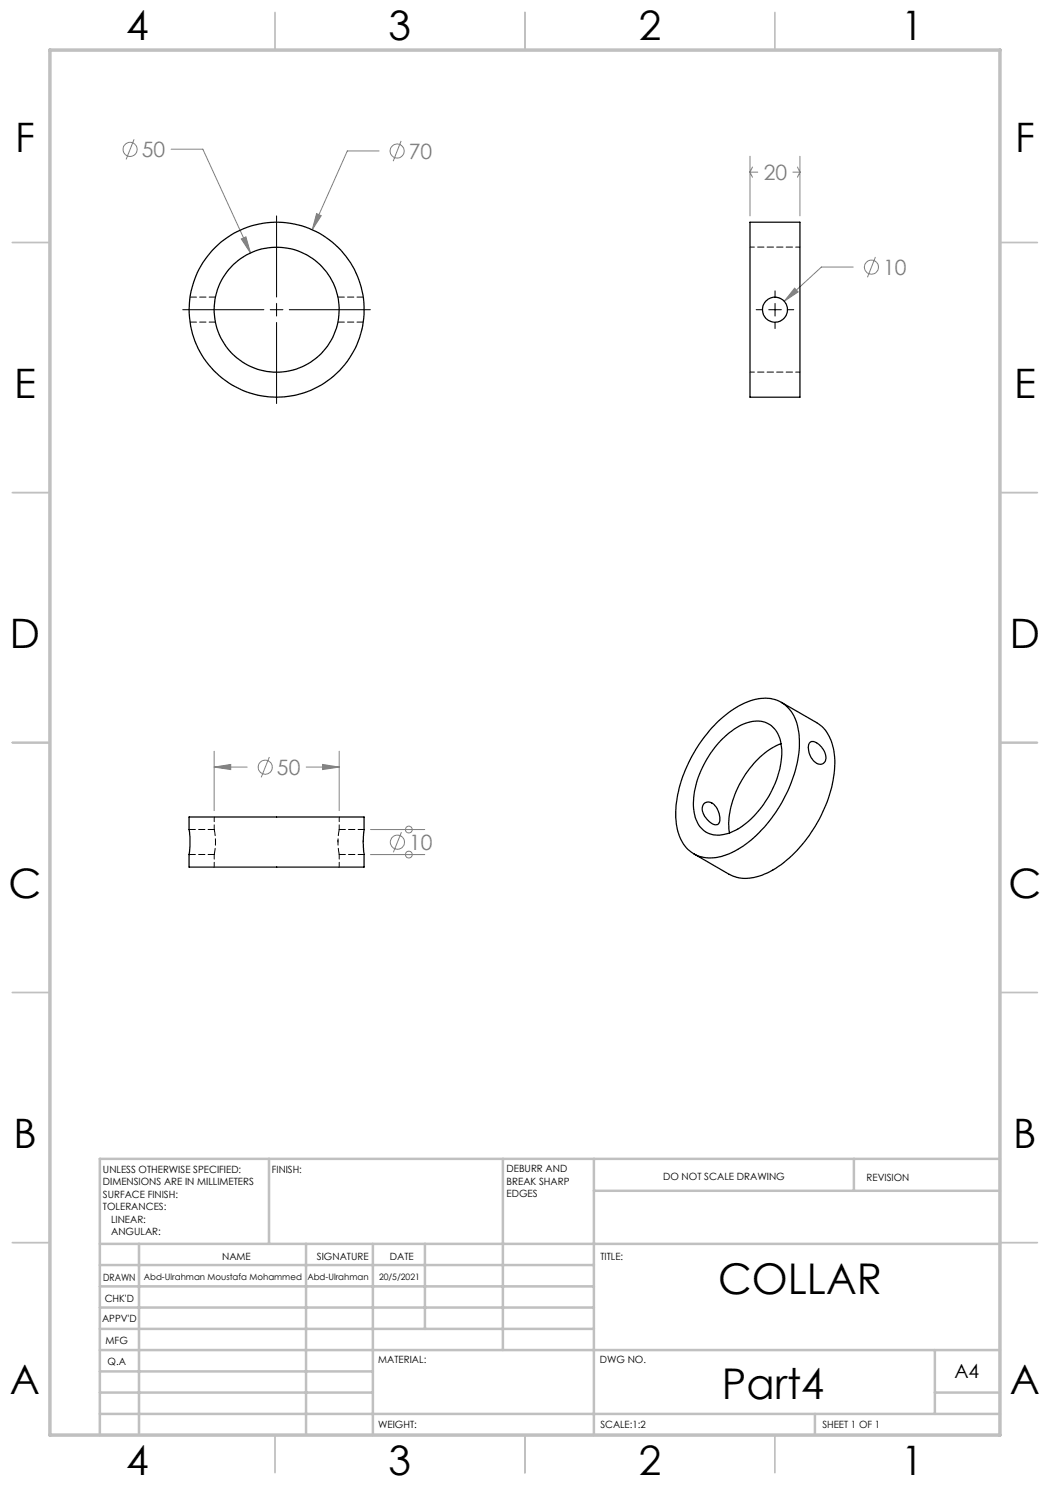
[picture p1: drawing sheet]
<svg xmlns="http://www.w3.org/2000/svg" width="210mm" height="297mm" viewBox="0 0 210 297" stroke-linecap="round" stroke-linejoin="round" font-family="sans-serif">
<g fill="none" stroke="#808080" stroke-width=".2">
<path d="M26.8 27.9l-1.6 4M34.2 29.8h6.4l9.5 20.8M75.8 30.2h-6.3l-7.1 15.8M80.2 28.2l-1.6 4M150 31.3v11.9M150 34.4h1.6M150 34.4l.5 1.1M150.5 33.4l-.5 1M158.6 34.4h1.4M159.5 33.4l.5 1M160 31.3v11.9M160 34.4l-.5 1.1"/>
<path d="M48.3 47.8l.9-.4 .9 3.2zM63.3 42.7l.9 .4-1.8 2.9zM158.9 57.6l.7 .8-2.8 1.9zM170.6 53.4h-6.3l-7.5 6.9M175.1 51.4l-1.6 4.1M42.8 153.4l3.3-.5v1zM42.8 150.2v11.9M42.8 153.4h6.6M53.9 151.4l-1.7 4.1M61.2 153.4h6.6M64.5 152.9l3.3 .5-3.3 .5zM67.8 150.2v11.9"/>
<path d="M74.1 165.9h10.8M74.1 170.9h10.8M80.3 166.4l-1.6 4.1M81.8 165.9h.1M81.8 170.9h.1"/>
<circle cx="26" cy="29.9" r="1.41"/>
<circle cx="79.4" cy="30.2" r="1.41"/>
<circle cx="174.3" cy="53.4" r="1.41"/>
<circle cx="53.1" cy="153.4" r="1.41"/>
<circle cx="79.5" cy="168.4" r="1.42"/>
<circle cx="81.8" cy="165.9" r=".68"/>
<circle cx="81.8" cy="170.9" r=".68"/>
</g>
<path d="M55.3 43.2v16.2M155 58.2v1.2M36.5 61.9h16.3M54 61.9h2.6M55.3 60.7v2.5M55.3 64.5v16.2M57.9 61.9h16.2M151.2 61.9h1.3M153.7 61.9h2.6M155 60.7v2.5M155 64.5v1.2M157.6 61.9h1.2" fill="none" stroke="#000" stroke-width=".2"/>
<g fill="none" stroke="#c0c0c0" stroke-width=".35">
<path d="M55 2.5v7.5M105 2.5v7.5M155 2.5v7.5M2.5 48.5h7.5M200 48.5h7.5M2.5 98.5h7.5M200 98.5h7.5M2.5 148.5h7.5M200 148.5h7.5M2.5 198.5h7.5M200 198.5h7.5M2.5 248.5h7.5"/>
<path d="M200 248.5h7.5M55 287v7.5M105 287v7.5M155 287v7.5"/>
</g>
<g fill="none" stroke="#c0c0c0" stroke-width=".5">
<path d="M53.8 231.8v17M100.6 231.8v38.2M118.8 231.8v55.2M118.8 238.2h81.2M170.8 231.8v6.4M200 231.8h-180v55.2M20 248.8h180M20 257.3h98.8M20 253h98.8M27.8 248.8v38.2M61.2 248.8v38.2M74.6 248.8v38.2"/>
<path d="M85 248.8v17M20 265.8h98.8M20 261.5h98.8M20 278.5h54.6M20 274.3h54.6M20 270h180M187 278.5h13M187 270v12.8M20 282.8h180M163 282.8v4.2"/>
</g>
<path d="M10 10h190v277h-190z" fill="none" stroke="#c0c0c0" stroke-width=".7"/>
<path d="M63.3 42.7l-.9 3.3 1.8-2.9zM48.3 47.8l1.8 2.8-.9-3.2zM158.9 57.6l-2.1 2.7 2.8-1.9zM64.5 152.9l3.3 .5-3.3 .5zM42.8 153.4l3.3-.5v1z" fill="#808080"/>
<g fill="none" stroke="#000" stroke-width=".25">
<path d="M150 44.4h10v35h-10zM143.4 144.5a15 15 0 0 1 9.7-4.9 6.7 6.7 0 0 1 6.5 6 22.3 22.3 0 0 1-3.2 14.8 23.3 23.3 0 0 1-11.1 10.6 6.9 6.9 0 0 1-8.6-2.2 12.7 12.7 0 0 1-1.3-9.2 28.9 28.9 0 0 1 8-15.1zM144.1 148.2a10.7 10.7 0 0 1 7.7-4 5 5 0 0 1 4.5 5.1 19 19 0 0 1-6.5 14.8 9.1 9.1 0 0 1-7.1 2.9 5 5 0 0 1-3.9-4.9 18.4 18.4 0 0 1 5.3-13.9zM156.2 148.7a17.9 17.9 0 0 0-9.4 10.7 13.9 13.9 0 0 0-.9 7.2M156.3 140.5l7 4a8.4 8.4 0 0 1 3.6 7 26.9 26.9 0 0 1-8 19.1 15.1 15.1 0 0 1-9.6 5.1 6.7 6.7 0 0 1-3.5-.8l-7-4.1M161.9 148.6a1.31 1.31 0 0 1 1.9 .3 3 3 0 0 1 1.2 3.4 1.37 1.37 0 0 1-2.3-.1 3.5 3.5 0 0 1-.8-3.6zM37.8 163.4h35v2.7l-.2 1.9 .2 5.4h-35v-2.5l.2-1.7zM140.8 160.8a1.66 1.66 0 0 1 2.5 .8 3.1 3.1 0 0 1 .4 3.2 1.71 1.71 0 0 1-2.1-.8 2.6 2.6 0 0 1-.8-3.2z"/>
<circle cx="55.3" cy="61.9" r="12.5"/>
<circle cx="55.3" cy="61.9" r="17.5"/>
<circle cx="155" cy="61.9" r="2.5"/>
</g>
<g fill="none" stroke="#000" stroke-width=".2" stroke-dasharray="1.3 .6">
<path d="M43.1 59.4h-5.1M72.7 59.4h-5.1M38 64.4h5.1M67.6 64.4h5.1M37.8 170.9h5M42.8 165.9l.1 .2a12.5 12.5 0 0 1-.1 4.8M42.8 165.9h-5M43.1 168.4v-.2M67.6 168.1v.3M67.8 170.9v-.4a12.5 12.5 0 0 1 0-4.6M67.8 170.9h5M72.7 168v.4"/>
<path d="M72.8 165.9h-5"/>
</g>
<path d="M160 49.4h-10M150 74.4h10" fill="none" stroke="#000" stroke-width=".2" stroke-dasharray="1.3 .6" stroke-dashoffset=".4"/>
<path d="M42.8 170.9v2.5M42.8 163.4v2.5M67.8 165.9v-2.5M67.8 173.4v-2.5" fill="none" stroke="#000" stroke-width=".2" stroke-dasharray="1.3 .6" stroke-dashoffset=".3"/>
<g font-size="8.5">
<text x="143.6" y="258.8">COLLAR</text>
<text x="144.4" y="279.7">Part4</text>
</g>
<g font-size="8.1">
<text x="25.2" y="8">4</text>
<text x="77.7" y="8">3</text>
<text x="127.7" y="8">2</text>
<text x="180.2" y="8">1</text>
<text x="3" y="30.4">F</text>
<text x="203" y="30.4">F</text>
<text x="2.8" y="79.6">E</text>
<text x="202.8" y="79.6">E</text>
<text x="2" y="129.6">D</text>
<text x="202" y="129.6">D</text>
<text x="1.7" y="179.6">C</text>
<text x="201.7" y="179.6">C</text>
<text x="2.7" y="229.6">B</text>
<text x="202.7" y="229.6">B</text>
<text x="2" y="278.9">A</text>
<text x="202" y="278.9">A</text>
<text x="25.2" y="295">4</text>
<text x="77.7" y="295">3</text>
<text x="127.7" y="295">2</text>
<text x="180.2" y="295">1</text>
</g>
<g font-size="4.2" fill="#808080">
<text x="28.4" y="31.4">50</text>
<text x="81.8" y="31.7">70</text>
<text x="152.7" y="36">20</text>
<text x="176.6" y="55">10</text>
<text x="55.4" y="155">50</text>
<text x="81.8" y="170">10</text>
</g>
<text font-size="3.9" x="190.9" y="275.5">A4</text>
<g font-size="2">
<text x="20.6" y="234.6">UNLESS OTHERWISE SPECIFIED:</text>
<text x="20.6" y="237.1">DIMENSIONS ARE IN MILLIMETERS</text>
<text x="20.6" y="239.6">SURFACE FINISH:</text>
<text x="54.4" y="234.6">FINISH:</text>
<text x="101.3" y="234.5">DEBURR AND</text>
<text x="101.3" y="237">BREAK SHARP</text>
<text x="101.3" y="239.5">EDGES</text>
<text x="132.6" y="236">DO NOT SCALE DRAWING</text>
<text x="173.3" y="236.2">REVISION</text>
<text x="20.6" y="242.1">TOLERANCES:</text>
<text x="22.2" y="244.6">LINEAR:</text>
<text x="22.2" y="247.1">ANGULAR:</text>
<text x="44.4" y="251.9">NAME</text>
<text x="63.4" y="251.9">SIGNATURE</text>
<text x="78" y="251.9">DATE</text>
<text x="120.1" y="251.9">TITLE:</text>
<text x="20.6" y="256.1">DRAWN</text>
<text x="20.9" y="260.3">CHK'D</text>
<text x="20.4" y="264.4">APPV'D</text>
<text x="21.1" y="268.8">MFG</text>
<text x="21.5" y="273">Q.A</text>
<text x="75.6" y="272.5">MATERIAL:</text>
<text x="119.9" y="272.5">DWG NO.</text>
<text x="75.6" y="285.5">WEIGHT:</text>
<text x="120.1" y="285.6">SCALE:1:2</text>
<text x="164.5" y="285.6">SHEET 1 OF 1</text>
</g>
<g font-size="1.8">
<text x="28.8" y="256">Abd-Ulrahman Moustafa Mohammed</text>
<text x="61.5" y="256">Abd-Ulrahman</text>
<text x="75.8" y="256">20/5/2021</text>
</g>
</svg>
